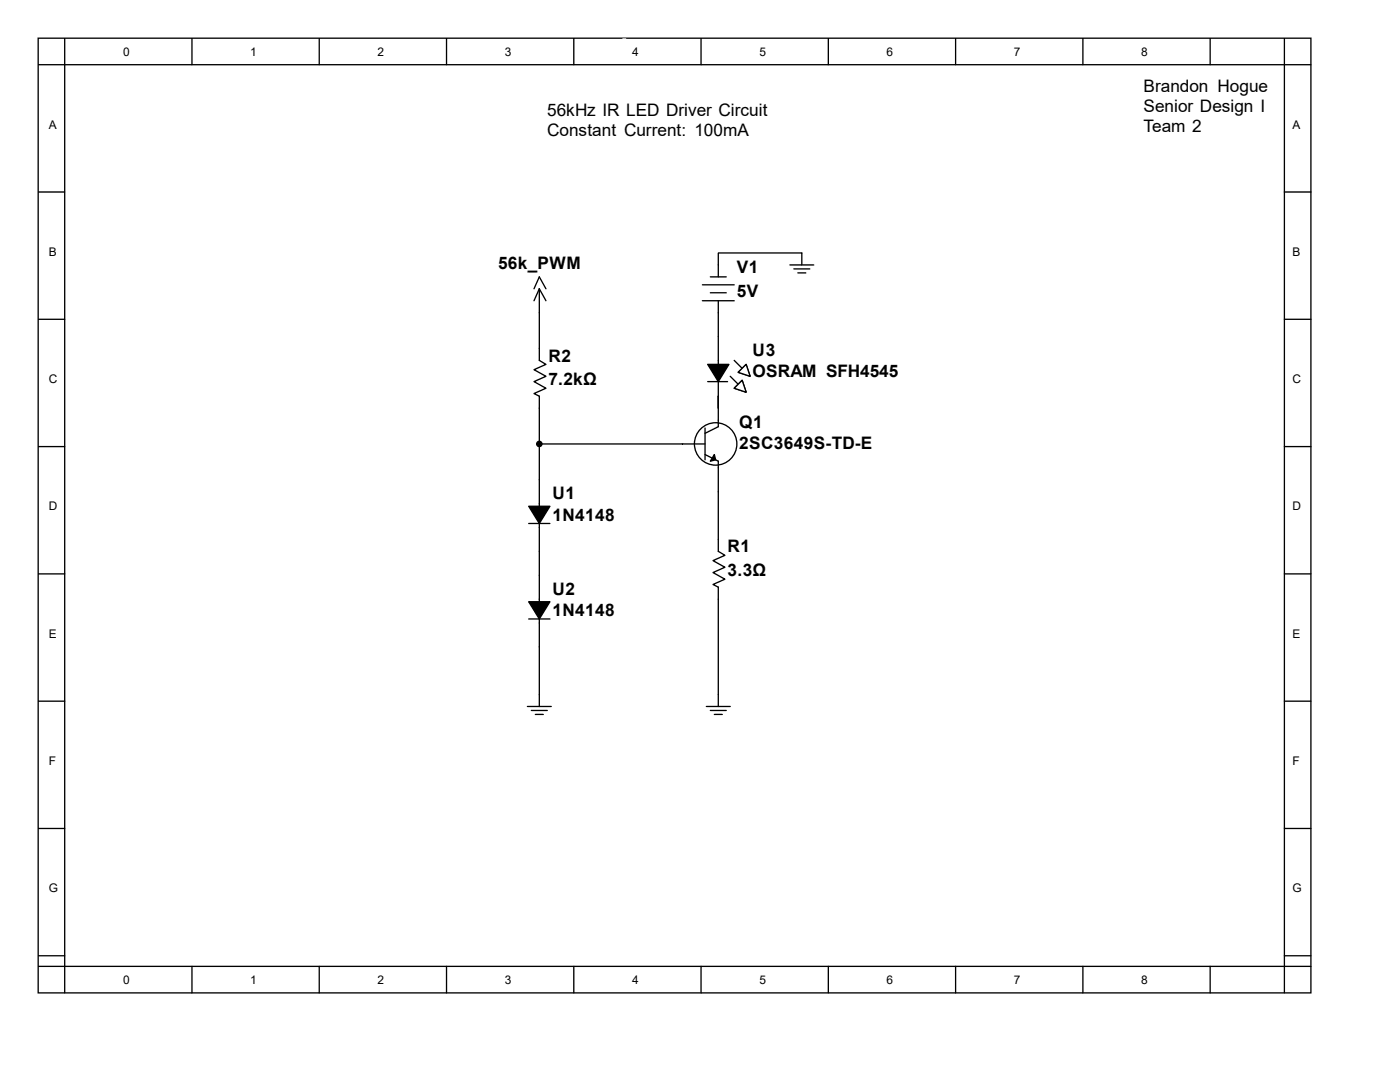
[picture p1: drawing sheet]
<svg xmlns="http://www.w3.org/2000/svg" width="279mm" height="216mm" viewBox="0 0 279 216" stroke-linecap="round" stroke-linejoin="round" font-family="sans-serif">
<g fill="none" stroke="#000" stroke-width=".26">
<path d="M7.6 7.6h254v190.5h-254zM7.6 12.9h254M12.9 7.6v190.5M38.3 7.6v5.3M63.7 7.6v5.3M89.1 7.6v5.3M114.5 7.6v5.3M139.9 7.6v5.3M165.3 7.6v5.3M190.7 7.6v5.3M216.1 7.6v5.3M241.5 7.6v5.3"/>
<path d="M256.3 7.6v190.5M7.6 38.3h5.3M256.3 38.3h5.3M140.2 56.8h6.3M141.8 58.4h3.1M141.8 55.2h3.1M143.4 52.9v2.3M7.6 63.7h5.3M140.2 60h6.3M141.2 76.1h4M143.4 60v2.4M143.4 71.9v7.2"/>
<path d="M145.7 75.1l1.6 1.6M146.5 77.5l1.6-1.6 .8 2.4zM146.5 71.9l1.6 1.6M147.3 74.3l1.6-1.6 .8 2.4zM256.3 63.7h5.3M7.6 89.1h5.3M107.6 95.7v14.3M256.3 89.1h5.3M7.6 114.5h5.3M105.5 104.5h4.2M107.6 114.8v14.3M256.3 114.5h5.3"/>
<path d="M7.6 139.9h5.3M105.5 123.5h4.2M256.3 139.9h5.3M7.6 165.3h5.3M256.3 165.3h5.3M7.6 190.7h5.3M7.6 192.8h254M38.3 192.8v5.3M63.7 192.8v5.3M89.1 192.8v5.3M114.5 192.8v5.3M139.9 192.8v5.3"/>
<path d="M165.3 192.8v5.3M190.7 192.8v5.3M216.1 192.8v5.3M241.5 192.8v5.3M256.3 190.7h5.3"/>
</g>
<path d="M141.2 72.7h4.3l-2.1 3.4zM105.5 101h4.2l-2.1 3.5zM105.5 120.1h4.2l-2.1 3.4z" fill="#000" stroke="#000" stroke-width=".26"/>
<g fill="#fff" stroke="#000" stroke-width=".26">
<path d="M147.3 74.3l1.6-1.6 .8 2.4z"/>
<path d="M146.5 77.5l1.6-1.6 .8 2.4z"/>
</g>
<g fill="none" stroke="#000" stroke-width=".26">
<path d="M106.6 57.6l1-2.4 1.4 2.4M107.6 57.6v14.3l1.4 .8-2.4 1.1 2.4 1.3-2.4 1 2.4 1.4-2.4 1 1 .6v16.6M107.6 57.6l1.4 2.4M107.6 57.6l-1 2.4M143.4 52.9v-2.4h16.6v2.4M157.6 52.9h4.8M158.4 53.7h3.2M159.2 54.5h1.6M143.4 62.4v9.5M143.4 79.1v6l-2.7 1.4M107.6 88.6h33.1M140.7 90.7l2.7 1.3v18l1.3 .8-2.4 1.1 2.4 1.3-2.4 1 2.4 1.4-2.4 1 1.1 .6v23.8"/>
<path d="M140.7 85.4v6.4M107.6 110v4.8M107.6 129.1v11.9M105.3 141h4.7M106 141.8h3.2M106.8 142.6h1.6M141 141h4.7M141.8 141.8h3.1M142.6 142.6h1.5"/>
<circle cx="142.8" cy="88.6" r="4.2"/>
</g>
<g fill="#000" stroke="#000" stroke-width=".26">
<path d="M142.6 90.7l.2 1.1-1 .2z"/>
<circle cx="107.6" cy="88.6" r=".53"/>
</g>
<path d="M124.3 7.6h1.9z" fill-rule="evenodd" fill="#d1d2d4"/>
<path d="M124.3 7.6h.6" fill="none" stroke="#d1d2d4" stroke-width=".25"/>
<g font-size="3.4">
<text x="109.2" y="23.2">56kHz IR LED Driver Circuit</text>
<text x="228.2" y="18.4">Brandon Hogue</text>
<text x="228.2" y="22.4">Senior Design I</text>
<text x="109.2" y="27.1">Constant Current: 100mA</text>
<text x="228.2" y="26.3">Team 2</text>
<text x="99.4" y="53.6">56k_PWM</text>
<text x="147" y="54.4">V1</text>
<text x="147" y="59.2">5V</text>
<text x="150.2" y="71.1">U3</text>
<text x="109.4" y="72.1">R2</text>
<text x="109.4" y="76.9">7.2kΩ</text>
<text x="150.2" y="75.3">OSRAM SFH4545</text>
<text x="147.5" y="85.3">Q1</text>
<text x="147.5" y="89.6">2SC3649S-TD-E</text>
<text x="110.3" y="99.7">U1</text>
<text x="110.3" y="103.9">1N4148</text>
<text x="145.2" y="110.2">R1</text>
<text x="110.3" y="118.7">U2</text>
<text x="145.2" y="115">3.3Ω</text>
<text x="110.3" y="122.9">1N4148</text>
</g>
<g font-size="2.4">
<text x="24.6" y="11.1">0</text>
<text x="50" y="11.1">1</text>
<text x="75.4" y="11.1">2</text>
<text x="100.8" y="11.1">3</text>
<text x="126.2" y="11.1">4</text>
<text x="129.9" y="7.2">PR3</text>
<text x="151.6" y="11.1">5</text>
<text x="177" y="11.1">6</text>
<text x="202.4" y="11.1">7</text>
<text x="227.8" y="11.1">8</text>
<text x="9.7" y="25.7">A</text>
<text x="257.9" y="25.7">A</text>
<text x="9.7" y="51.1">B</text>
<text x="257.9" y="51.1">B</text>
<text x="9.7" y="76.5">C</text>
<text x="257.9" y="76.5">C</text>
<text x="9.7" y="101.9">D</text>
<text x="257.9" y="101.9">D</text>
<text x="9.7" y="127.3">E</text>
<text x="257.9" y="127.3">E</text>
<text x="9.7" y="152.7">F</text>
<text x="257.9" y="152.7">F</text>
<text x="9.7" y="178.1">G</text>
<text x="257.9" y="178.1">G</text>
<text x="24.6" y="196.3">0</text>
<text x="50" y="196.3">1</text>
<text x="75.4" y="196.3">2</text>
<text x="100.8" y="196.3">3</text>
<text x="126.2" y="196.3">4</text>
<text x="151.6" y="196.3">5</text>
<text x="177" y="196.3">6</text>
<text x="202.4" y="196.3">7</text>
<text x="227.8" y="196.3">8</text>
</g>
</svg>
